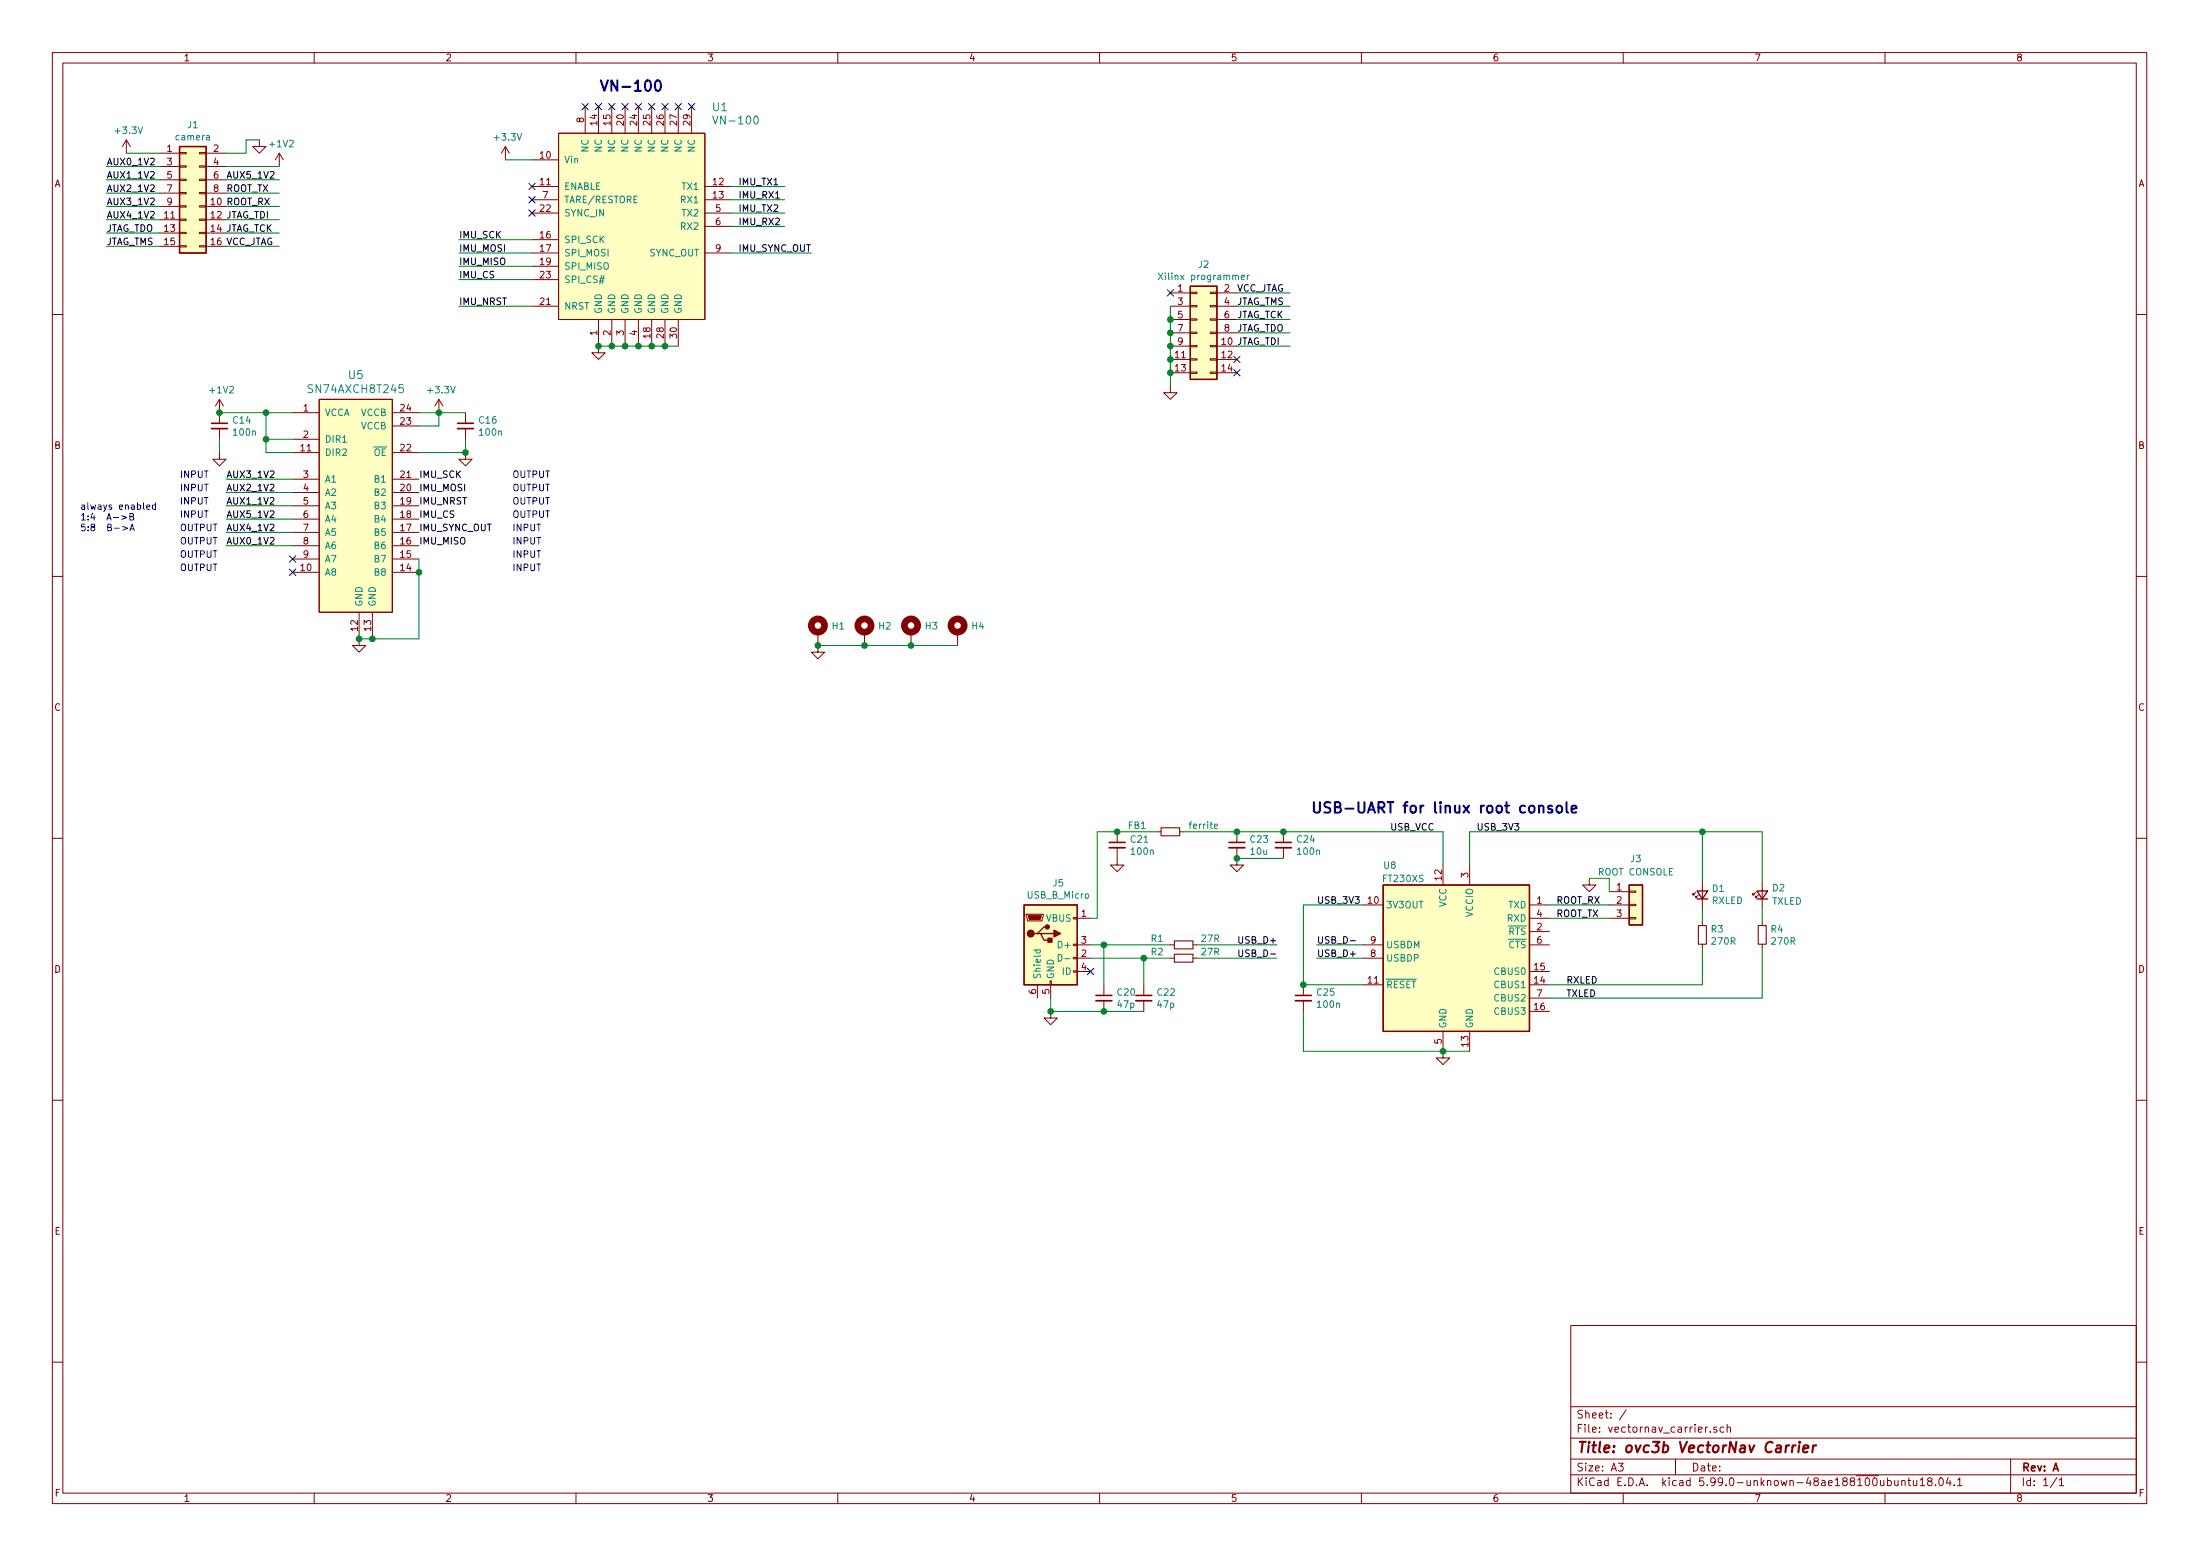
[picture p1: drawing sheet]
EESchema Schematic File Version 5
EELAYER 30 0
EELAYER END
$Descr A3 16535 11693
encoding utf-8
Sheet 1 1
Title "ovc3b VectorNav Carrier"
Date ""
Rev "A"
Comp ""
Comment1 ""
Comment2 ""
Comment3 ""
Comment4 ""
Comment5 ""
Comment6 ""
Comment7 ""
Comment8 ""
Comment9 ""
$EndDescr
Text Notes 3850 4000 0    50   ~ 0
INPUT
Text Notes 3850 3900 0    50   ~ 0
OUTPUT
Text Notes 3850 4100 0    50   ~ 0
INPUT
Text Notes 3850 4200 0    50   ~ 0
INPUT
Text Notes 3850 4300 0    50   ~ 0
INPUT
Text Notes 3850 3800 0    50   ~ 0
OUTPUT
Connection ~ 3300 3100
Wire Wire Line
	3300 3100 3500 3100
Wire Wire Line
	3300 3200 3300 3100
Wire Wire Line
	3150 3100 3300 3100
Wire Wire Line
	3150 3200 3300 3200
$Comp
L power:+3.3V #PWR07
U 1 1
P 3300 3100
F 0 "#PWR07" H 3300 2950 50  0001 C CNN
F 1 "+3.3V" H 3315 3273 50  0000 C CNN
F 2 "" H 3300 3100 50  0001 C CNN
F 3 "" H 3300 3100 50  0001 C CNN
	1    3300 3100
	1    0    0    -1  
$EndComp
Text Label 3150 4100 0    50   ~ 0
IMU_MISO
Text Label 3150 3800 0    50   ~ 0
IMU_NRST
Text Label 3150 4000 0    50   ~ 0
IMU_SYNC_OUT
Text Label 3150 3900 0    50   ~ 0
IMU_CS
$Comp
L voltage_translators:SN74AXCH8T245 U5
U 1 1
P 2700 3900
F 0 "U5" H 2675 4987 60  0000 C CNN
F 1 "SN74AXCH8T245" H 2675 4881 60  0000 C CNN
F 2 "Package_SO:TSSOP-24_4.4x7.8mm_P0.65mm" H 2700 3900 60  0001 C CNN
F 3 "" H 2700 3900 60  0000 C CNN
F 4 "Texas Instruments" H 2675 5087 50  0001 C CNN "MFN"
F 5 "SN74AXCH8T245PWR" H 2675 5087 50  0001 C CNN "MPN"
	1    2700 3900
	1    0    0    -1  
$EndComp
Wire Wire Line
	3500 3400 3500 3300
Text Notes 3850 3600 0    50   ~ 0
OUTPUT
Text Notes 3850 3700 0    50   ~ 0
OUTPUT
$Comp
L Device:C_Small C16
U 1 1
P 3500 3200
F 0 "C16" H 3592 3246 50  0000 L CNN
F 1 "100n" H 3592 3155 50  0000 L CNN
F 2 "Capacitor_SMD:C_0603_1608Metric" H 3500 3200 50  0001 C CNN
F 3 "" H 3500 3200 50  0001 C CNN
F 4 "Samsung" H 3592 3346 50  0001 C CNN "MFN"
F 5 "CL10B104KO8NNNC" H 3592 3346 50  0001 C CNN "MPN"
	1    3500 3200
	1    0    0    -1  
$EndComp
Wire Wire Line
	1700 4100 2200 4100
Text Label 1700 3800 0    50   ~ 0
AUX1_1V2
Wire Wire Line
	1700 3800 2200 3800
Wire Wire Line
	1700 3900 2200 3900
Text Label 3150 3700 0    50   ~ 0
IMU_MOSI
Connection ~ 3500 3400
Wire Wire Line
	3150 3400 3500 3400
Text Label 3150 3600 0    50   ~ 0
IMU_SCK
$Comp
L power:GND #PWR09
U 1 1
P 3500 3400
F 0 "#PWR09" H 3500 3150 50  0001 C CNN
F 1 "GND" H 3505 3227 50  0001 C CNN
F 2 "" H 3500 3400 50  0001 C CNN
F 3 "" H 3500 3400 50  0001 C CNN
	1    3500 3400
	1    0    0    -1  
$EndComp
Wire Wire Line
	3150 4200 3150 4300
Connection ~ 3150 4300
Connection ~ 2800 4800
Wire Wire Line
	2800 4800 3150 4800
Wire Wire Line
	3150 4800 3150 4300
Connection ~ 2700 4800
Wire Wire Line
	2700 4800 2800 4800
$Comp
L power:GND #PWR05
U 1 1
P 2700 4800
F 0 "#PWR05" H 2700 4550 50  0001 C CNN
F 1 "GND" H 2705 4627 50  0001 C CNN
F 2 "" H 2700 4800 50  0001 C CNN
F 3 "" H 2700 4800 50  0001 C CNN
	1    2700 4800
	1    0    0    -1  
$EndComp
Text Label 1700 3600 0    50   ~ 0
AUX3_1V2
Connection ~ 2000 3300
Text Label 1700 3700 0    50   ~ 0
AUX2_1V2
Text Notes 1350 3700 0    50   ~ 0
INPUT
Text Notes 1350 3600 0    50   ~ 0
INPUT
Text Notes 1350 3900 0    50   ~ 0
INPUT
Text Notes 1350 4000 0    50   ~ 0
OUTPUT
Text Notes 1350 4300 0    50   ~ 0
OUTPUT
Text Notes 1350 4200 0    50   ~ 0
OUTPUT
Text Notes 1350 4100 0    50   ~ 0
OUTPUT
Text Notes 1350 3800 0    50   ~ 0
INPUT
Text Notes 600  4000 0    50   ~ 0
always enabled\n1:4  A->B\n5:8  B->A
Wire Wire Line
	1700 4000 2200 4000
Text Label 1700 4100 0    50   ~ 0
AUX0_1V2
Text Label 1700 4000 0    50   ~ 0
AUX4_1V2
Text Label 1700 3900 0    50   ~ 0
AUX5_1V2
NoConn ~ 2200 4300
Wire Wire Line
	1700 3600 2200 3600
Wire Wire Line
	2000 3400 2000 3300
Wire Wire Line
	2200 3300 2000 3300
Wire Wire Line
	2200 3400 2000 3400
NoConn ~ 2200 4200
Wire Wire Line
	1700 3700 2200 3700
Wire Wire Line
	2000 3100 2200 3100
Connection ~ 1650 3100
Wire Wire Line
	1650 3400 1650 3300
Wire Wire Line
	2000 3300 2000 3100
$Comp
L Device:C_Small C14
U 1 1
P 1650 3200
F 0 "C14" H 1742 3246 50  0000 L CNN
F 1 "100n" H 1742 3155 50  0000 L CNN
F 2 "Capacitor_SMD:C_0603_1608Metric" H 1650 3200 50  0001 C CNN
F 3 "" H 1650 3200 50  0001 C CNN
F 4 "Samsung" H 1742 3346 50  0001 C CNN "MFN"
F 5 "CL10B104KO8NNNC" H 1742 3346 50  0001 C CNN "MPN"
	1    1650 3200
	1    0    0    -1  
$EndComp
$Comp
L power:+1V2 #PWR0107
U 1 1
P 1650 3100
F 0 "#PWR0107" H 1650 2950 50  0001 C CNN
F 1 "+1V2" H 1665 3273 50  0000 C CNN
F 2 "" H 1650 3100 50  0001 C CNN
F 3 "" H 1650 3100 50  0001 C CNN
	1    1650 3100
	1    0    0    -1  
$EndComp
$Comp
L power:GND #PWR02
U 1 1
P 1650 3400
F 0 "#PWR02" H 1650 3150 50  0001 C CNN
F 1 "GND" H 1655 3227 50  0001 C CNN
F 2 "" H 1650 3400 50  0001 C CNN
F 3 "" H 1650 3400 50  0001 C CNN
	1    1650 3400
	-1   0    0    -1  
$EndComp
Connection ~ 2000 3100
Wire Wire Line
	1650 3100 2000 3100
Wire Wire Line
	1700 1850 2100 1850
Text Label 1700 1850 0    50   ~ 0
VCC_JTAG
Wire Wire Line
	1700 1550 2100 1550
Wire Wire Line
	1700 1450 2100 1450
Wire Wire Line
	1700 1650 2100 1650
Wire Wire Line
	1700 1750 2100 1750
Text Label 1700 1750 0    50   ~ 0
JTAG_TCK
Text Label 1700 1650 0    50   ~ 0
JTAG_TDI
Text Label 1700 1450 0    50   ~ 0
ROOT_TX
Text Label 1700 1550 0    50   ~ 0
ROOT_RX
Text Label 800  1550 0    50   ~ 0
AUX3_1V2
Wire Wire Line
	800  1550 1200 1550
$Comp
L Connector_Generic:Conn_02x08_Odd_Even J1
U 1 1
P 1400 1450
F 0 "J1" H 1450 1966 50  0000 C CNN
F 1 "camera" H 1450 1875 50  0000 C CNN
F 2 "Connector_PinSocket_2.00mm:PinSocket_2x08_P2.00mm_Vertical" H 1400 1450 50  0001 C CNN
F 3 "~" H 1400 1450 50  0001 C CNN
	1    1400 1450
	1    0    0    -1  
$EndComp
$Comp
L power:+1V2 #PWR0105
U 1 1
P 2100 1250
F 0 "#PWR0105" H 2100 1100 50  0001 C CNN
F 1 "+1V2" H 2115 1423 50  0000 C CNN
F 2 "" H 2100 1250 50  0001 C CNN
F 3 "" H 2100 1250 50  0001 C CNN
	1    2100 1250
	1    0    0    -1  
$EndComp
$Comp
L power:+3.3V #PWR0103
U 1 1
P 950 1150
F 0 "#PWR0103" H 950 1000 50  0001 C CNN
F 1 "+3.3V" H 965 1323 50  0000 C CNN
F 2 "" H 950 1150 50  0001 C CNN
F 3 "" H 950 1150 50  0001 C CNN
	1    950  1150
	1    0    0    -1  
$EndComp
$Comp
L power:GND #PWR0104
U 1 1
P 1950 1050
F 0 "#PWR0104" H 1950 800 50  0001 C CNN
F 1 "GND" H 1955 877 50  0001 C CNN
F 2 "" H 1950 1050 50  0001 C CNN
F 3 "" H 1950 1050 50  0001 C CNN
	1    1950 1050
	1    0    0    -1  
$EndComp
Wire Wire Line
	800  1450 1200 1450
Text Label 800  1450 0    50   ~ 0
AUX2_1V2
Wire Wire Line
	800  1350 1200 1350
Text Label 800  1350 0    50   ~ 0
AUX1_1V2
Wire Wire Line
	800  1250 1200 1250
Wire Wire Line
	950  1150 1200 1150
Text Label 800  1250 0    50   ~ 0
AUX0_1V2
Text Label 800  1650 0    50   ~ 0
AUX4_1V2
Wire Wire Line
	800  1750 1200 1750
Wire Wire Line
	800  1650 1200 1650
Wire Wire Line
	800  1850 1200 1850
Text Label 800  1750 0    50   ~ 0
JTAG_TDO
Text Label 800  1850 0    50   ~ 0
JTAG_TMS
Wire Wire Line
	1850 1050 1950 1050
Wire Wire Line
	1700 1250 2100 1250
Wire Wire Line
	1700 1350 2100 1350
Text Label 1700 1350 0    50   ~ 0
AUX5_1V2
Wire Wire Line
	1850 1150 1850 1050
Wire Wire Line
	1700 1150 1850 1150
Text Label 5550 1400 0    50   ~ 0
IMU_TX1
Wire Wire Line
	5500 1400 5900 1400
Text Label 5550 1500 0    50   ~ 0
IMU_RX1
NoConn ~ 5200 800 
NoConn ~ 4800 800 
NoConn ~ 5000 800 
NoConn ~ 5100 800 
NoConn ~ 4900 800 
$Comp
L IMU:VN-100 U1
U 1 1
P 4700 1700
F 0 "U1" H 5350 2600 60  0000 L CNN
F 1 "VN-100" H 5350 2500 60  0000 L CNN
F 2 "IMU:VN-100" H 4700 1700 60  0001 C CNN
F 3 "" H 5544 1594 60  0001 L CNN
F 4 "DNP" H 5350 2700 50  0001 C CNN "MFN"
F 5 "DNP" H 5350 2700 50  0001 C CNN "MPN"
	1    4700 1700
	1    0    0    -1  
$EndComp
NoConn ~ 4500 800 
NoConn ~ 4600 800 
NoConn ~ 4700 800 
Text Notes 4500 700  0    79   ~ 16
VN-100
NoConn ~ 4400 800 
Wire Wire Line
	5500 1500 5900 1500
Text Label 5550 1600 0    50   ~ 0
IMU_TX2
Text Label 5550 1700 0    50   ~ 0
IMU_RX2
Wire Wire Line
	5500 1600 5900 1600
Wire Wire Line
	5500 1700 5900 1700
NoConn ~ 4000 1600
NoConn ~ 4000 1500
NoConn ~ 4000 1400
Wire Wire Line
	3800 1200 4000 1200
$Comp
L power:+3.3V #PWR0102
U 1 1
P 3800 1200
F 0 "#PWR0102" H 3800 1050 50  0001 C CNN
F 1 "+3.3V" H 3815 1373 50  0000 C CNN
F 2 "" H 3800 1200 50  0001 C CNN
F 3 "" H 3800 1200 50  0001 C CNN
	1    3800 1200
	1    0    0    -1  
$EndComp
Wire Wire Line
	4800 2600 4900 2600
Wire Wire Line
	4900 2600 5000 2600
Connection ~ 5000 2600
Connection ~ 4900 2600
Wire Wire Line
	5000 2600 5100 2600
Connection ~ 4600 2600
Connection ~ 4800 2600
Wire Wire Line
	4700 2600 4800 2600
Connection ~ 4500 2600
Wire Wire Line
	4500 2600 4600 2600
Wire Wire Line
	4600 2600 4700 2600
Connection ~ 4700 2600
$Comp
L power:GND #PWR0101
U 1 1
P 4500 2600
F 0 "#PWR0101" H 4500 2350 50  0001 C CNN
F 1 "GND" H 4505 2427 50  0001 C CNN
F 2 "" H 4500 2600 50  0001 C CNN
F 3 "" H 4500 2600 50  0001 C CNN
	1    4500 2600
	1    0    0    -1  
$EndComp
Text Label 3450 1900 0    50   ~ 0
IMU_MOSI
Text Label 3450 1800 0    50   ~ 0
IMU_SCK
Wire Wire Line
	4000 1800 3450 1800
Wire Wire Line
	4000 2000 3450 2000
Wire Wire Line
	4000 1900 3450 1900
Text Label 3450 2100 0    50   ~ 0
IMU_CS
Wire Wire Line
	4000 2100 3450 2100
Text Label 3450 2000 0    50   ~ 0
IMU_MISO
Text Label 3450 2300 0    50   ~ 0
IMU_NRST
Wire Wire Line
	4000 2300 3450 2300
Wire Wire Line
	5500 1900 6100 1900
Text Label 5550 1900 0    50   ~ 0
IMU_SYNC_OUT
NoConn ~ 8800 2200
Wire Wire Line
	8800 2400 8800 2500
Text Label 9300 2400 0    50   ~ 0
JTAG_TCK
Wire Wire Line
	9300 2300 9700 2300
Text Label 9300 2200 0    50   ~ 0
VCC_JTAG
Wire Wire Line
	9300 2200 9700 2200
Text Label 9300 2300 0    50   ~ 0
JTAG_TMS
Text Label 9300 2500 0    50   ~ 0
JTAG_TDO
Text Label 9300 2600 0    50   ~ 0
JTAG_TDI
Connection ~ 8800 2500
Connection ~ 8800 2400
Wire Wire Line
	8800 2300 8800 2400
$Comp
L Connector_Generic:Conn_02x07_Odd_Even J2
U 1 1
P 9000 2500
F 0 "J2" H 9050 3016 50  0000 C CNN
F 1 "Xilinx programmer" H 9050 2925 50  0000 C CNN
F 2 "Connector_PinHeader_2.00mm:PinHeader_2x07_P2.00mm_Vertical_SMD" H 9000 2500 50  0001 C CNN
F 3 "~" H 9000 2500 50  0001 C CNN
F 4 "digikey" H 9000 2500 50  0001 C CNN "D1N"
F 5 "WM18641-ND" H 9000 2500 50  0001 C CNN "D1PN"
F 6 "Molex" H 9000 2500 50  0001 C CNN "MFN"
F 7 "0878321420" H 9000 2500 50  0001 C CNN "MPN"
	1    9000 2500
	1    0    0    -1  
$EndComp
Connection ~ 8800 2600
Wire Wire Line
	8800 2500 8800 2600
Wire Wire Line
	8800 2600 8800 2700
Wire Wire Line
	8800 2700 8800 2800
Connection ~ 8800 2700
Connection ~ 8800 2800
Wire Wire Line
	8800 2800 8800 2900
$Comp
L power:GND #PWR0106
U 1 1
P 8800 2900
F 0 "#PWR0106" H 8800 2650 50  0001 C CNN
F 1 "GND" H 8804 2727 50  0001 C CNN
F 2 "" H 8800 2900 50  0001 C CNN
F 3 "" H 8800 2900 50  0001 C CNN
	1    8800 2900
	1    0    0    -1  
$EndComp
NoConn ~ 9300 2800
NoConn ~ 9300 2700
Wire Wire Line
	9300 2400 9700 2400
Wire Wire Line
	9300 2500 9700 2500
Wire Wire Line
	9300 2600 9700 2600
Wire Wire Line
	11650 6800 12100 6800
Wire Wire Line
	11050 6250 12800 6250
Wire Wire Line
	11050 6250 11050 6500
Wire Wire Line
	11650 6900 12100 6900
$Comp
L Connector_Generic:Conn_01x03 J3
U 1 1
P 12300 6800
F 0 "J3" H 12300 7150 50  0000 C CNN
F 1 "ROOT CONSOLE" H 12300 7050 50  0000 C CNN
F 2 "Connector_PinHeader_2.54mm:PinHeader_1x03_P2.54mm_Vertical" H 12300 6800 50  0001 C CNN
F 3 "" H 12300 6800 50  0001 C CNN
F 4 "DNP" H 12300 7250 50  0001 C CNN "MFN"
F 5 "DNP" H 12300 7250 50  0001 C CNN "MPN"
	1    12300 6800
	1    0    0    -1  
$EndComp
Text Label 11775 7400 0    50   ~ 0
RXLED
Text Label 11775 7500 0    50   ~ 0
TXLED
Text Label 11700 6900 0    50   ~ 0
ROOT_TX
Wire Wire Line
	11650 7400 12800 7400
Wire Wire Line
	11650 7500 13250 7500
Wire Wire Line
	13250 6825 13250 6925
Wire Wire Line
	13250 7125 13250 7500
Wire Wire Line
	12800 7400 12800 7125
Wire Wire Line
	12800 6825 12800 6925
Wire Wire Line
	12800 6250 12800 6625
Connection ~ 12800 6250
Wire Wire Line
	12800 6250 13250 6250
Wire Wire Line
	13250 6250 13250 6625
$Comp
L Device:LED_Small D2
U 1 1
P 13250 6725
F 0 "D2" V 13300 6550 50  0000 L CNN
F 1 "TXLED" V 13200 6425 50  0000 L CNN
F 2 "LED_SMD:LED_0603_1608Metric" V 13250 6725 50  0001 C CNN
F 3 "" V 13250 6725 50  0001 C CNN
F 4 "Lite-On" H 13300 6650 50  0001 C CNN "MFN"
F 5 "LTST-C191KGKT" H 13300 6650 50  0001 C CNN "MPN"
	1    13250 6725
	0    -1   -1   0   
$EndComp
$Comp
L Device:R_Small R4
U 1 1
P 13250 7025
F 0 "R4" H 13309 7071 50  0000 L CNN
F 1 "270R" H 13309 6980 50  0000 L CNN
F 2 "Resistor_SMD:R_0603_1608Metric" H 13250 7025 50  0001 C CNN
F 3 "" H 13250 7025 50  0001 C CNN
F 4 "Yageo" H 13309 7171 50  0001 C CNN "MFN"
F 5 "RC0603FR-07270RL" H 13309 7171 50  0001 C CNN "MPN"
	1    13250 7025
	1    0    0    -1  
$EndComp
$Comp
L Device:LED_Small D1
U 1 1
P 12800 6725
F 0 "D1" V 12846 6657 50  0000 R CNN
F 1 "RXLED" V 12755 6657 50  0000 R CNN
F 2 "LED_SMD:LED_0603_1608Metric" V 12800 6725 50  0001 C CNN
F 3 "" V 12800 6725 50  0001 C CNN
F 4 "Lite-On" H 12846 6757 50  0001 C CNN "MFN"
F 5 "LTST-C191KRKT" H 12846 6757 50  0001 C CNN "MPN"
	1    12800 6725
	0    -1   -1   0   
$EndComp
$Comp
L Device:R_Small R3
U 1 1
P 12800 7025
F 0 "R3" H 12859 7071 50  0000 L CNN
F 1 "270R" H 12859 6980 50  0000 L CNN
F 2 "Resistor_SMD:R_0603_1608Metric" H 12800 7025 50  0001 C CNN
F 3 "" H 12800 7025 50  0001 C CNN
F 4 "Yageo" H 12859 7171 50  0001 C CNN "MFN"
F 5 "RC0603FR-07270RL" H 12859 7171 50  0001 C CNN "MPN"
	1    12800 7025
	1    0    0    -1  
$EndComp
$Comp
L power:GND #PWR0122
U 1 1
P 11950 6600
F 0 "#PWR0122" H 11950 6350 50  0001 C CNN
F 1 "GND" H 11955 6427 50  0001 C CNN
F 2 "" H 11950 6600 50  0001 C CNN
F 3 "" H 11950 6600 50  0001 C CNN
	1    11950 6600
	-1   0    0    -1  
$EndComp
Wire Wire Line
	11950 6600 12100 6600
Wire Wire Line
	12100 6600 12100 6700
Wire Wire Line
	8200 7100 8300 7100
Wire Wire Line
	8200 7200 8600 7200
Connection ~ 8300 7100
NoConn ~ 8200 7300
Wire Wire Line
	8300 7400 8300 7100
Wire Wire Line
	8200 6900 8250 6900
Wire Wire Line
	8250 6900 8250 6250
Wire Wire Line
	9300 6250 8900 6250
Connection ~ 9650 6250
Wire Wire Line
	9300 6450 9650 6450
Connection ~ 9300 6250
Wire Wire Line
	9650 6250 9300 6250
Wire Wire Line
	9000 7200 9600 7200
Wire Wire Line
	9000 7100 9600 7100
$Comp
L Device:R_Small FB1
U 1 1
P 8800 6250
F 0 "FB1" V 8750 6000 50  0000 C CNN
F 1 "ferrite" V 8750 6500 50  0000 C CNN
F 2 "Resistor_SMD:R_0603_1608Metric" H 8800 6250 50  0001 C CNN
F 3 "" H 8800 6250 50  0001 C CNN
F 4 "Murata" H 8750 6100 50  0001 C CNN "MFN"
F 5 "BLM18KG601SN1D" H 8750 6100 50  0001 C CNN "MPN"
	1    8800 6250
	0    1    1    0   
$EndComp
Connection ~ 8300 7600
Wire Wire Line
	8300 7600 8600 7600
Connection ~ 7900 7600
Wire Wire Line
	7900 7600 8300 7600
Wire Wire Line
	7900 7500 7900 7600
$Comp
L power:GND #PWR0119
U 1 1
P 7900 7600
F 0 "#PWR0119" H 7900 7350 50  0001 C CNN
F 1 "GND" H 7905 7427 50  0001 C CNN
F 2 "" H 7900 7600 50  0001 C CNN
F 3 "" H 7900 7600 50  0001 C CNN
	1    7900 7600
	-1   0    0    -1  
$EndComp
Connection ~ 8600 7200
Wire Wire Line
	8600 7400 8600 7200
$Comp
L Connector:USB_B_Micro J5
U 1 1
P 7900 7100
F 0 "J5" H 7957 7567 50  0000 C CNN
F 1 "USB_B_Micro" H 7957 7476 50  0000 C CNN
F 2 "Connector_USB:USB_Micro-B_Wuerth_629105150521_CircularHoles" H 8050 7050 50  0001 C CNN
F 3 "" H 8050 7050 50  0001 C CNN
F 4 "Wurth" H 7957 7667 50  0001 C CNN "MFN"
F 5 "629105150521" H 7957 7667 50  0001 C CNN "MPN"
	1    7900 7100
	1    0    0    -1  
$EndComp
$Comp
L Device:C_Small C20
U 1 1
P 8300 7500
F 0 "C20" H 8392 7546 50  0000 L CNN
F 1 "47p" H 8392 7455 50  0000 L CNN
F 2 "Capacitor_SMD:C_0603_1608Metric" H 8300 7500 50  0001 C CNN
F 3 "" H 8300 7500 50  0001 C CNN
F 4 "Murata" H 8392 7646 50  0001 C CNN "MFN"
F 5 "GCM1885C2A470JA16D" H 8392 7646 50  0001 C CNN "MPN"
	1    8300 7500
	1    0    0    -1  
$EndComp
$Comp
L Device:C_Small C22
U 1 1
P 8600 7500
F 0 "C22" H 8692 7546 50  0000 L CNN
F 1 "47p" H 8692 7455 50  0000 L CNN
F 2 "Capacitor_SMD:C_0603_1608Metric" H 8600 7500 50  0001 C CNN
F 3 "" H 8600 7500 50  0001 C CNN
F 4 "Murata" H 8692 7646 50  0001 C CNN "MFN"
F 5 "GCM1885C2A470JA16D" H 8692 7646 50  0001 C CNN "MPN"
	1    8600 7500
	1    0    0    -1  
$EndComp
Wire Wire Line
	8700 6250 8400 6250
Connection ~ 8400 6250
Wire Wire Line
	8400 6250 8250 6250
Wire Wire Line
	6850 4850 7200 4850
Wire Wire Line
	6150 4850 6500 4850
Connection ~ 6850 4850
Connection ~ 6500 4850
$Comp
L Mechanical:MountingHole_Pad H4
U 1 1
P 7200 4750
F 0 "H4" H 7300 4799 50  0000 L CNN
F 1 "MountingHole_Pad" H 7300 4708 50  0001 L CNN
F 2 "MountingHole:MountingHole_2.2mm_M2_Pad" H 7200 4750 50  0001 C CNN
F 3 "~" H 7200 4750 50  0001 C CNN
	1    7200 4750
	1    0    0    -1  
$EndComp
$Comp
L Mechanical:MountingHole_Pad H3
U 1 1
P 6850 4750
F 0 "H3" H 6950 4799 50  0000 L CNN
F 1 "MountingHole_Pad" H 6950 4708 50  0001 L CNN
F 2 "MountingHole:MountingHole_2.2mm_M2_Pad" H 6850 4750 50  0001 C CNN
F 3 "~" H 6850 4750 50  0001 C CNN
	1    6850 4750
	1    0    0    -1  
$EndComp
Connection ~ 6150 4850
Wire Wire Line
	6500 4850 6850 4850
$Comp
L Mechanical:MountingHole_Pad H2
U 1 1
P 6500 4750
F 0 "H2" H 6600 4799 50  0000 L CNN
F 1 "MountingHole_Pad" H 6600 4708 50  0001 L CNN
F 2 "MountingHole:MountingHole_2.2mm_M2_Pad" H 6500 4750 50  0001 C CNN
F 3 "~" H 6500 4750 50  0001 C CNN
	1    6500 4750
	1    0    0    -1  
$EndComp
$Comp
L Mechanical:MountingHole_Pad H1
U 1 1
P 6150 4750
F 0 "H1" H 6250 4799 50  0000 L CNN
F 1 "MountingHole_Pad" H 6250 4708 50  0001 L CNN
F 2 "MountingHole:MountingHole_2.2mm_M2_Pad" H 6150 4750 50  0001 C CNN
F 3 "~" H 6150 4750 50  0001 C CNN
	1    6150 4750
	1    0    0    -1  
$EndComp
$Comp
L power:GND #PWR0108
U 1 1
P 6150 4850
F 0 "#PWR0108" H 6150 4600 50  0001 C CNN
F 1 "GND" H 6155 4677 50  0001 C CNN
F 2 "" H 6150 4850 50  0001 C CNN
F 3 "" H 6150 4850 50  0001 C CNN
	1    6150 4850
	1    0    0    -1  
$EndComp
Wire Wire Line
	8600 7200 8800 7200
Wire Wire Line
	8300 7100 8800 7100
$Comp
L Device:C_Small C21
U 1 1
P 8400 6350
F 0 "C21" H 8492 6396 50  0000 L CNN
F 1 "100n" H 8492 6305 50  0000 L CNN
F 2 "Capacitor_SMD:C_0603_1608Metric" H 8400 6350 50  0001 C CNN
F 3 "" H 8400 6350 50  0001 C CNN
F 4 "Samsung" H 8492 6496 50  0001 C CNN "MFN"
F 5 "CL10B104KO8NNNC" H 8492 6496 50  0001 C CNN "MPN"
	1    8400 6350
	1    0    0    -1  
$EndComp
$Comp
L power:GND #PWR0120
U 1 1
P 8400 6450
F 0 "#PWR0120" H 8400 6200 50  0001 C CNN
F 1 "GND" H 8405 6277 50  0001 C CNN
F 2 "" H 8400 6450 50  0001 C CNN
F 3 "" H 8400 6450 50  0001 C CNN
	1    8400 6450
	-1   0    0    -1  
$EndComp
Text Notes 9850 6125 0    79   ~ 16
USB-UART for linux root console
Text Label 11100 6250 0    50   ~ 0
USB_3V3
Text Label 11700 6800 0    50   ~ 0
ROOT_RX
Text Label 10450 6250 0    50   ~ 0
USB_VCC
$Comp
L Interface_USB:FT230XS U8
U 1 1
P 10950 7200
F 0 "U8" H 10450 7900 50  0000 C CNN
F 1 "FT230XS" H 10550 7800 50  0000 C CNN
F 2 "Package_SO:SSOP-16_3.9x4.9mm_P0.635mm" H 11400 6550 50  0001 C CNN
F 3 "" H 10950 7200 50  0001 C CNN
F 4 "FTDI" H 10450 8000 50  0001 C CNN "MFN"
F 5 "FT230XS-R" H 10450 8000 50  0001 C CNN "MPN"
	1    10950 7200
	1    0    0    -1  
$EndComp
Wire Wire Line
	9800 7400 10250 7400
Wire Wire Line
	10250 7200 9900 7200
Text Label 9900 7200 0    50   ~ 0
USB_D+
Wire Wire Line
	10250 7100 9900 7100
Connection ~ 9800 7400
$Comp
L Device:C_Small C25
U 1 1
P 9800 7500
F 0 "C25" H 9892 7546 50  0000 L CNN
F 1 "100n" H 9892 7455 50  0000 L CNN
F 2 "Capacitor_SMD:C_0603_1608Metric" H 9800 7500 50  0001 C CNN
F 3 "" H 9800 7500 50  0001 C CNN
F 4 "Samsung" H 9892 7646 50  0001 C CNN "MFN"
F 5 "CL10B104KO8NNNC" H 9892 7646 50  0001 C CNN "MPN"
	1    9800 7500
	1    0    0    -1  
$EndComp
Wire Wire Line
	9800 6800 10250 6800
Connection ~ 9300 6450
$Comp
L Device:C_Small C24
U 1 1
P 9650 6350
F 0 "C24" H 9742 6396 50  0000 L CNN
F 1 "100n" H 9742 6305 50  0000 L CNN
F 2 "Capacitor_SMD:C_0603_1608Metric" H 9650 6350 50  0001 C CNN
F 3 "" H 9650 6350 50  0001 C CNN
F 4 "Samsung" H 9742 6496 50  0001 C CNN "MFN"
F 5 "CL10B104KO8NNNC" H 9742 6496 50  0001 C CNN "MPN"
	1    9650 6350
	1    0    0    -1  
$EndComp
$Comp
L Device:C_Small C23
U 1 1
P 9300 6350
F 0 "C23" H 9392 6396 50  0000 L CNN
F 1 "10u" H 9392 6305 50  0000 L CNN
F 2 "Capacitor_SMD:C_0603_1608Metric" H 9300 6350 50  0001 C CNN
F 3 "" H 9300 6350 50  0001 C CNN
F 4 "Murata" H 9392 6496 50  0001 C CNN "MFN"
F 5 "GRM188R61A106KE69D" H 9392 6496 50  0001 C CNN "MPN"
	1    9300 6350
	1    0    0    -1  
$EndComp
$Comp
L power:GND #PWR0118
U 1 1
P 9300 6450
F 0 "#PWR0118" H 9300 6200 50  0001 C CNN
F 1 "GND" H 9305 6277 50  0001 C CNN
F 2 "" H 9300 6450 50  0001 C CNN
F 3 "" H 9300 6450 50  0001 C CNN
	1    9300 6450
	-1   0    0    -1  
$EndComp
Text Label 9900 7100 0    50   ~ 0
USB_D-
Wire Wire Line
	9650 6250 10850 6250
Wire Wire Line
	10850 6250 10850 6500
Wire Wire Line
	9800 6800 9800 7400
Text Label 9900 6800 0    50   ~ 0
USB_3V3
Wire Wire Line
	9800 7900 9800 7600
Wire Wire Line
	10850 7900 11050 7900
Connection ~ 10850 7900
Wire Wire Line
	9800 7900 10850 7900
$Comp
L power:GND #PWR0121
U 1 1
P 10850 7900
F 0 "#PWR0121" H 10850 7650 50  0001 C CNN
F 1 "GND" H 10855 7727 50  0001 C CNN
F 2 "" H 10850 7900 50  0001 C CNN
F 3 "" H 10850 7900 50  0001 C CNN
	1    10850 7900
	-1   0    0    -1  
$EndComp
Text Label 9300 7100 0    50   ~ 0
USB_D+
Text Label 9300 7200 0    50   ~ 0
USB_D-
$Comp
L Device:R_Small R2
U 1 1
P 8900 7200
F 0 "R2" V 8850 7000 50  0000 C CNN
F 1 "27R" V 8850 7400 50  0000 C CNN
F 2 "Resistor_SMD:R_0603_1608Metric" H 8900 7200 50  0001 C CNN
F 3 "" H 8900 7200 50  0001 C CNN
F 4 "Yageo" H 8850 7100 50  0001 C CNN "MFN"
F 5 "RC0603FR-0727RL" H 8850 7100 50  0001 C CNN "MPN"
	1    8900 7200
	0    1    1    0   
$EndComp
$Comp
L Device:R_Small R1
U 1 1
P 8900 7100
F 0 "R1" V 8850 6900 50  0000 C CNN
F 1 "27R" V 8850 7300 50  0000 C CNN
F 2 "Resistor_SMD:R_0603_1608Metric" H 8900 7100 50  0001 C CNN
F 3 "" H 8900 7100 50  0001 C CNN
F 4 "Yageo" H 8850 7000 50  0001 C CNN "MFN"
F 5 "RC0603FR-0727RL" H 8850 7000 50  0001 C CNN "MPN"
	1    8900 7100
	0    1    1    0   
$EndComp
$EndSCHEMATC
